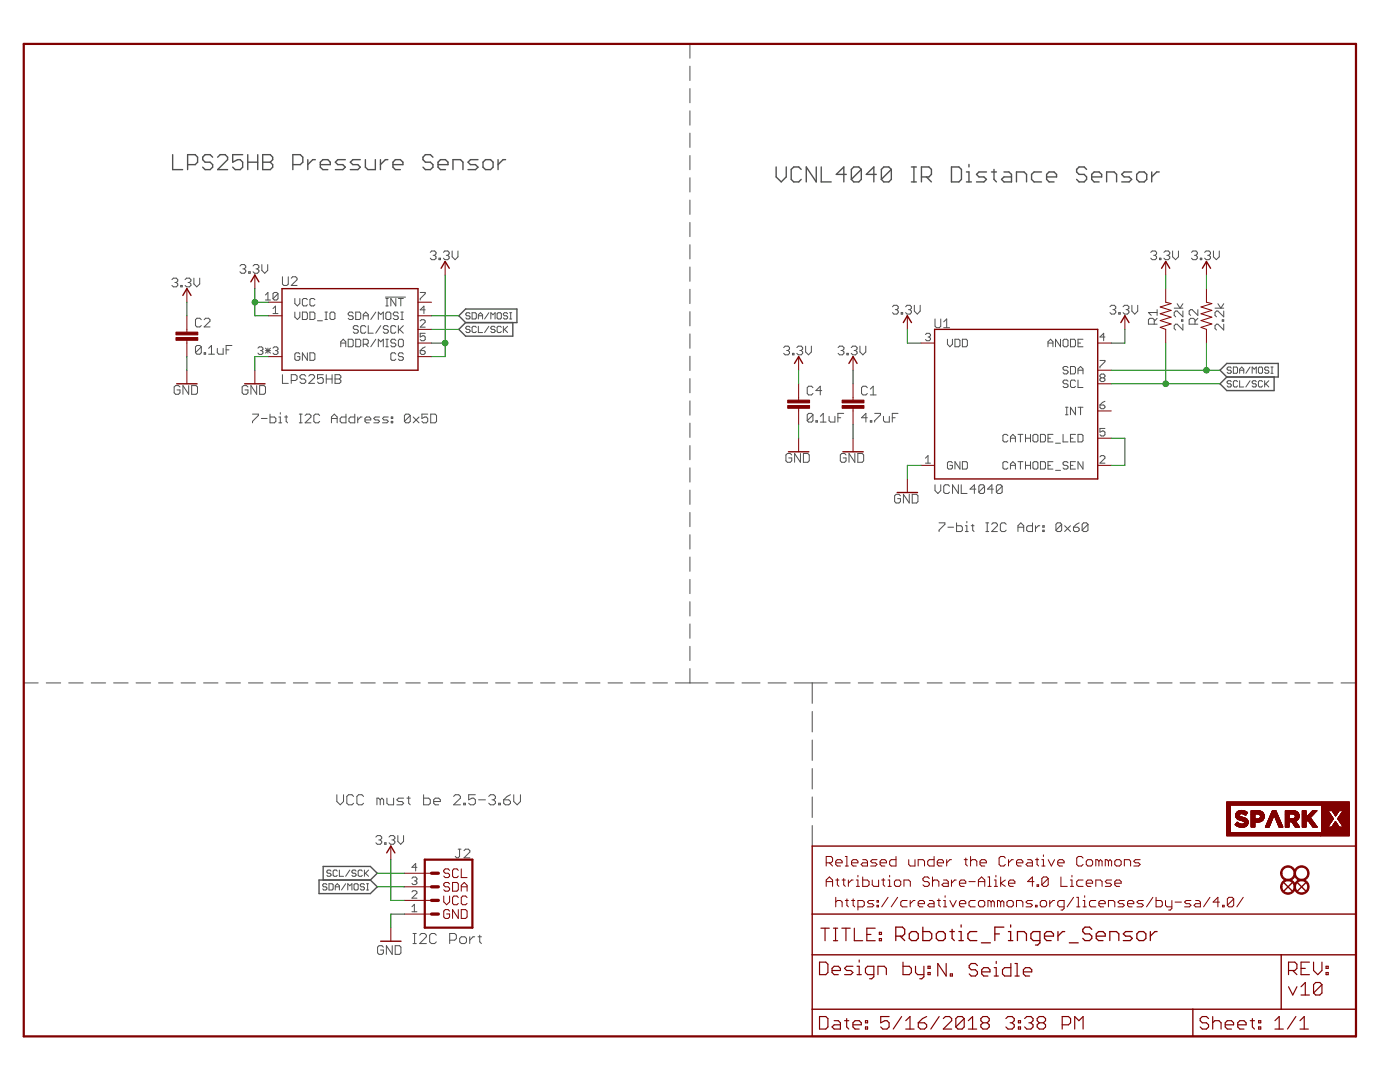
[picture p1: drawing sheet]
<?xml version="1.0" encoding="utf-8"?>
<!DOCTYPE eagle SYSTEM "eagle.dtd">
<!--
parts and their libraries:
SparkFun-Aesthetics: Licensing: Creative Commons ShareAlike 4.0 International - https://creativecommons.org/licenses/by-sa/4.0
-->
<eagle version="9.0.1">
<drawing>
<settings>
<setting alwaysvectorfont="yes"/>
<setting keepoldvectorfont="yes"/>
<setting verticaltext="up"/>
</settings>
<grid distance="0.1" unitdist="inch" unit="inch" style="lines" multiple="1" display="no" altdistance="0.01" altunitdist="inch" altunit="inch"/>
<schematic xreflabel="%F%N/%S" xrefpart="/%S.%C%R">
<libraries>
<library name="SparkFun-Aesthetics">
<symbols>
<symbol name="LETTER_L">
<wire x1="0" y1="185.42" x2="248.92" y2="185.42" width="0.4064" layer="94"/>
<wire x1="248.92" y1="185.42" x2="248.92" y2="0" width="0.4064" layer="94"/>
<wire x1="0" y1="185.42" x2="0" y2="0" width="0.4064" layer="94"/>
<wire x1="0" y1="0" x2="248.92" y2="0" width="0.4064" layer="94"/>
</symbol>
<symbol name="DOCFIELD">
<wire x1="0" y1="0" x2="71.12" y2="0" width="0.254" layer="94"/>
<wire x1="101.6" y1="15.24" x2="87.63" y2="15.24" width="0.254" layer="94"/>
<wire x1="0" y1="0" x2="0" y2="5.08" width="0.254" layer="94"/>
<wire x1="0" y1="5.08" x2="71.12" y2="5.08" width="0.254" layer="94"/>
<wire x1="0" y1="5.08" x2="0" y2="15.24" width="0.254" layer="94"/>
<wire x1="101.6" y1="15.24" x2="101.6" y2="5.08" width="0.254" layer="94"/>
<wire x1="71.12" y1="5.08" x2="71.12" y2="0" width="0.254" layer="94"/>
<wire x1="71.12" y1="5.08" x2="87.63" y2="5.08" width="0.254" layer="94"/>
<wire x1="71.12" y1="0" x2="101.6" y2="0" width="0.254" layer="94"/>
<wire x1="87.63" y1="15.24" x2="87.63" y2="5.08" width="0.254" layer="94"/>
<wire x1="87.63" y1="15.24" x2="0" y2="15.24" width="0.254" layer="94"/>
<wire x1="87.63" y1="5.08" x2="101.6" y2="5.08" width="0.254" layer="94"/>
<wire x1="101.6" y1="5.08" x2="101.6" y2="0" width="0.254" layer="94"/>
<wire x1="0" y1="15.24" x2="0" y2="22.86" width="0.254" layer="94"/>
<wire x1="101.6" y1="35.56" x2="0" y2="35.56" width="0.254" layer="94"/>
<wire x1="101.6" y1="35.56" x2="101.6" y2="22.86" width="0.254" layer="94"/>
<wire x1="0" y1="22.86" x2="101.6" y2="22.86" width="0.254" layer="94"/>
<wire x1="0" y1="22.86" x2="0" y2="35.56" width="0.254" layer="94"/>
<wire x1="101.6" y1="22.86" x2="101.6" y2="15.24" width="0.254" layer="94"/>
<text x="1.27" y="1.27" size="2.54" layer="94" font="vector">Date:</text>
<text x="12.7" y="1.27" size="2.54" layer="94" font="vector">&gt;LAST_DATE_TIME</text>
<text x="72.39" y="1.27" size="2.54" layer="94" font="vector">Sheet:</text>
<text x="86.36" y="1.27" size="2.54" layer="94" font="vector">&gt;SHEET</text>
<text x="88.9" y="11.43" size="2.54" layer="94" font="vector">REV:</text>
<text x="1.524" y="17.78" size="2.54" layer="94" font="vector">TITLE:</text>
<text x="15.494" y="17.78" size="2.7432" layer="94" font="vector">&gt;DRAWING_NAME</text>
<text x="2.54" y="31.75" size="1.9304" layer="94">Released under the Creative Commons</text>
<text x="2.54" y="27.94" size="1.9304" layer="94">Attribution Share-Alike 4.0 License</text>
<text x="2.54" y="24.13" size="1.9304" layer="94"> https://creativecommons.org/licenses/by-sa/4.0/</text>
<text x="1.27" y="11.43" size="2.54" layer="94">Design by:</text>
</symbol>
<symbol name="FIDUCIAL">
<wire x1="-0.762" y1="0.762" x2="0.762" y2="-0.762" width="0.254" layer="94"/>
<wire x1="0.762" y1="0.762" x2="-0.762" y2="-0.762" width="0.254" layer="94"/>
<circle x="0" y="0" radius="1.27" width="0.254" layer="94"/>
</symbol>
</symbols>
<devicesets>
<deviceset name="FRAME-LETTER" prefix="FRAME">
<gates>
<gate name="G$1" symbol="LETTER_L" x="0" y="0"/>
<gate name="V" symbol="DOCFIELD" x="147.32" y="0" addlevel="must"/>
</gates>
<devices>
<device name="" package="CREATIVE_COMMONS">
<technologies>
<technology name=""/>
</technologies>
</device>
<device name="NO_PACKAGE" package="DUMMY">
<technologies>
<technology name="">
<attribute name="DESIGNER" value="Nobody" constant="no"/>
<attribute name="VERSION" value="v01" constant="no"/>
</technology>
</technologies>
</device>
</devices>
</deviceset>
<deviceset name="FIDUCIAL" prefix="FD">
<gates>
<gate name="G$1" symbol="FIDUCIAL" x="0" y="0"/>
</gates>
<devices>
<device name="1X2" package="FIDUCIAL-1X2">
<technologies>
<technology name=""/>
</technologies>
</device>
<device name="UFIDUCIAL" package="FIDUCIAL-MICRO">
<technologies>
<technology name=""/>
</technologies>
</device>
</devices>
</deviceset>
</devicesets>
</library>
<library name="SparkX">
<symbols>
<symbol name="SPARKX">
<polygon width="0" layer="94">
<vertex x="-11.43" y="3.163825"/>
<vertex x="-11.43" y="-3.163825"/>
<vertex x="6.1173375" y="-3.163825"/>
<vertex x="6.1173375" y="-2.576321875"/>
<vertex x="-10.842496875" y="-2.576321875"/>
<vertex x="-10.842496875" y="2.576321875"/>
<vertex x="6.323075" y="2.576321875"/>
<vertex x="6.323075" y="-0.308103125"/>
<vertex x="8.250175" y="-0.308103125"/>
<vertex x="8.478775" y="0.025146875"/>
<vertex x="7.454646875" y="1.53161875"/>
<vertex x="8.243315625" y="1.53161875"/>
<vertex x="8.88796875" y="0.537209375"/>
<vertex x="9.537190625" y="1.53161875"/>
<vertex x="10.303003125" y="1.53161875"/>
<vertex x="9.278875" y="0.034290625"/>
<vertex x="9.512553125" y="-0.308103125"/>
<vertex x="11.43" y="-0.308103125"/>
<vertex x="11.43" y="3.163825"/>
<vertex x="6.323075" y="3.163825"/>
</polygon>
<polygon width="0" layer="94">
<vertex x="11.43" y="-0.308103125"/>
<vertex x="9.512553125" y="-0.308103125"/>
<vertex x="10.348721875" y="-1.53390625"/>
<vertex x="10.34415" y="-1.53390625"/>
<vertex x="9.55548125" y="-1.53390625"/>
<vertex x="8.86739375" y="-0.482346875"/>
<vertex x="8.1747375" y="-1.53390625"/>
<vertex x="7.408925" y="-1.53390625"/>
<vertex x="8.250175" y="-0.308103125"/>
<vertex x="6.323075" y="-0.308103125"/>
<vertex x="6.323075" y="-2.576321875"/>
<vertex x="6.1173375" y="-2.576321875"/>
<vertex x="6.1173375" y="-3.163825"/>
<vertex x="6.323075" y="-3.163825"/>
<vertex x="11.43" y="-3.163825"/>
</polygon>
<polygon width="0" layer="94">
<vertex x="-8.702803125" y="1.57276875"/>
<vertex x="-8.929115625" y="1.556003125"/>
<vertex x="-9.13485625" y="1.506475"/>
<vertex x="-9.3177375" y="1.4264625"/>
<vertex x="-9.473184375" y="1.319021875"/>
<vertex x="-9.59840625" y="1.184909375"/>
<vertex x="-9.692640625" y="1.0287"/>
<vertex x="-9.7513125" y="0.8501375"/>
<vertex x="-9.7607125" y="0.7515875"/>
<vertex x="-9.093453125" y="0.7515875"/>
<vertex x="-9.07846875" y="0.815340625"/>
<vertex x="-9.004553125" y="0.900684375"/>
<vertex x="-8.881109375" y="0.958340625"/>
<vertex x="-8.709659375" y="0.978409375"/>
<vertex x="-8.5130625" y="0.9580875"/>
<vertex x="-8.31646875" y="0.898396875"/>
<vertex x="-8.050021875" y="0.7515875"/>
<vertex x="-7.86256875" y="0.7515875"/>
<vertex x="-7.564375" y="1.184146875"/>
<vertex x="-7.8127875" y="1.35051875"/>
<vertex x="-8.083296875" y="1.472184375"/>
<vertex x="-8.37920625" y="1.54736875"/>
</polygon>
<polygon width="0" layer="94">
<vertex x="-7.86256875" y="0.7515875"/>
<vertex x="-8.050021875" y="0.7515875"/>
<vertex x="-7.91413125" y="0.67665625"/>
</polygon>
<polygon width="0" layer="94">
<vertex x="-9.093453125" y="0.7515875"/>
<vertex x="-9.7607125" y="0.7515875"/>
<vertex x="-9.7703625" y="0.649225"/>
<vertex x="-9.7703625" y="0.64008125"/>
<vertex x="-9.751821875" y="0.431290625"/>
<vertex x="-9.6972125" y="0.25831875"/>
<vertex x="-9.610090625" y="0.117346875"/>
<vertex x="-9.493759375" y="0.0022875"/>
<vertex x="-9.17371875" y="-0.17145"/>
<vertex x="-8.750809375" y="-0.299465625"/>
<vertex x="-8.437625" y="-0.39090625"/>
<vertex x="-8.2478875" y="-0.477775"/>
<vertex x="-8.156446875" y="-0.5715"/>
<vertex x="-8.131303125" y="-0.6880875"/>
<vertex x="-8.131303125" y="-0.69723125"/>
<vertex x="-8.1605125" y="-0.818896875"/>
<vertex x="-8.2478875" y="-0.909828125"/>
<vertex x="-8.387334375" y="-0.9674875"/>
<vertex x="-8.5747875" y="-0.987553125"/>
<vertex x="-8.827515625" y="-0.962153125"/>
<vertex x="-9.05941875" y="-0.88696875"/>
<vertex x="-9.2781125" y="-0.768859375"/>
<vertex x="-9.491471875" y="-0.614934375"/>
<vertex x="-9.8892375" y="-1.092709375"/>
<vertex x="-9.59840625" y="-1.3103875"/>
<vertex x="-9.2765875" y="-1.463040625"/>
<vertex x="-8.935975" y="-1.55371875"/>
<vertex x="-8.588503125" y="-1.584196875"/>
<vertex x="-8.349996875" y="-1.56845"/>
<vertex x="-8.1335875" y="-1.520190625"/>
<vertex x="-7.942834375" y="-1.442465625"/>
<vertex x="-7.779259375" y="-1.337309375"/>
<vertex x="-7.64743125" y="-1.2024375"/>
<vertex x="-7.548371875" y="-1.04013125"/>
<vertex x="-7.48665" y="-0.849884375"/>
<vertex x="-7.466075" y="-0.635509375"/>
<vertex x="-7.466075" y="-0.6263625"/>
<vertex x="-7.466075" y="-0.61721875"/>
<vertex x="-7.481825" y="-0.430021875"/>
<vertex x="-7.530084375" y="-0.272034375"/>
<vertex x="-7.6095875" y="-0.13690625"/>
<vertex x="-7.719821875" y="-0.020575"/>
<vertex x="-8.026146875" y="0.16230625"/>
<vertex x="-8.442196875" y="0.299465625"/>
<vertex x="-8.769096875" y="0.39090625"/>
<vertex x="-8.97255" y="0.473203125"/>
<vertex x="-9.07541875" y="0.5715"/>
<vertex x="-9.102853125" y="0.701803125"/>
<vertex x="-9.102853125" y="0.710946875"/>
</polygon>
<polygon width="0" layer="94">
<vertex x="4.657853125" y="0.7515875"/>
<vertex x="3.86841875" y="0.7515875"/>
<vertex x="3.348990625" y="0.192025"/>
<vertex x="3.348990625" y="0.7515875"/>
<vertex x="2.67461875" y="0.7515875"/>
<vertex x="2.67461875" y="-1.53390625"/>
<vertex x="3.348990625" y="-1.53390625"/>
<vertex x="3.348990625" y="-0.596646875"/>
<vertex x="3.70331875" y="-0.2286"/>
<vertex x="4.654296875" y="-1.53390625"/>
<vertex x="5.463540625" y="-1.53390625"/>
<vertex x="4.158234375" y="0.2308875"/>
</polygon>
<polygon width="0" layer="94">
<vertex x="4.657853125" y="0.7515875"/>
<vertex x="5.406390625" y="1.53161875"/>
<vertex x="4.592575" y="1.53161875"/>
<vertex x="3.86841875" y="0.7515875"/>
</polygon>
<polygon width="0" layer="94">
<vertex x="3.348990625" y="0.7515875"/>
<vertex x="3.348990625" y="1.53161875"/>
<vertex x="2.67461875" y="1.53161875"/>
<vertex x="2.67461875" y="0.7515875"/>
</polygon>
<polygon width="0" layer="94">
<vertex x="2.043175" y="0.7515875"/>
<vertex x="1.288796875" y="0.7515875"/>
<vertex x="1.3462" y="0.67665625"/>
<vertex x="1.38074375" y="0.48463125"/>
<vertex x="1.38074375" y="0.477775"/>
<vertex x="1.347978125" y="0.30124375"/>
<vertex x="1.24815625" y="0.16230625"/>
<vertex x="1.085340625" y="0.073659375"/>
<vertex x="0.864109375" y="0.043434375"/>
<vertex x="0.18059375" y="0.043434375"/>
<vertex x="0.18059375" y="0.7515875"/>
<vertex x="-0.493775" y="0.7515875"/>
<vertex x="-0.493775" y="-1.53390625"/>
<vertex x="0.18059375" y="-1.53390625"/>
<vertex x="0.18059375" y="-0.5532125"/>
<vertex x="0.710946875" y="-0.5532125"/>
<vertex x="1.367028125" y="-1.53390625"/>
<vertex x="2.155696875" y="-1.53390625"/>
<vertex x="1.405890625" y="-0.4389125"/>
<vertex x="1.671828125" y="-0.298196875"/>
<vertex x="1.881378125" y="-0.0960125"/>
<vertex x="2.018284375" y="0.172465625"/>
<vertex x="2.064259375" y="0.509778125"/>
<vertex x="2.064259375" y="0.518921875"/>
<vertex x="2.0454625" y="0.74421875"/>
</polygon>
<polygon width="0" layer="94">
<vertex x="2.043175" y="0.7515875"/>
<vertex x="1.988565625" y="0.9438625"/>
<vertex x="1.89356875" y="1.117090625"/>
<vertex x="1.76021875" y="1.264159375"/>
<vertex x="1.59258125" y="1.381253125"/>
<vertex x="1.3947125" y="1.46481875"/>
<vertex x="1.16636875" y="1.51485625"/>
<vertex x="0.907540625" y="1.53161875"/>
<vertex x="-0.493775" y="1.53161875"/>
<vertex x="-0.493775" y="0.7515875"/>
<vertex x="0.18059375" y="0.7515875"/>
<vertex x="0.18059375" y="0.92354375"/>
<vertex x="0.850390625" y="0.92354375"/>
<vertex x="1.073403125" y="0.8961125"/>
<vertex x="1.241296875" y="0.813815625"/>
<vertex x="1.288796875" y="0.7515875"/>
</polygon>
<polygon width="0" layer="94">
<vertex x="-1.939796875" y="0.7515875"/>
<vertex x="-3.245103125" y="0.7515875"/>
<vertex x="-4.21766875" y="-1.53390625"/>
<vertex x="-3.529584375" y="-1.53390625"/>
<vertex x="-2.60146875" y="0.74295"/>
<vertex x="-1.673353125" y="-1.53390625"/>
<vertex x="-0.966978125" y="-1.53390625"/>
</polygon>
<polygon width="0" layer="94">
<vertex x="-1.939796875" y="0.7515875"/>
<vertex x="-2.281428125" y="1.55448125"/>
<vertex x="-2.90321875" y="1.55448125"/>
<vertex x="-3.245103125" y="0.7515875"/>
</polygon>
<polygon width="0" layer="94">
<vertex x="-4.488434375" y="0.7515875"/>
<vertex x="-5.2428125" y="0.7515875"/>
<vertex x="-5.1729625" y="0.659384375"/>
<vertex x="-5.136640625" y="0.4594875"/>
<vertex x="-5.136640625" y="0.450340625"/>
<vertex x="-5.1711875" y="0.269240625"/>
<vertex x="-5.2760875" y="0.118871875"/>
<vertex x="-5.444490625" y="0.01905"/>
<vertex x="-5.66928125" y="-0.013715625"/>
<vertex x="-6.204203125" y="-0.013715625"/>
<vertex x="-6.204203125" y="0.7515875"/>
<vertex x="-6.880859375" y="0.7515875"/>
<vertex x="-6.880859375" y="-1.529334375"/>
<vertex x="-6.206490625" y="-1.529334375"/>
<vertex x="-6.206490625" y="-0.6103625"/>
<vertex x="-5.694425" y="-0.6103625"/>
<vertex x="-5.444490625" y="-0.593090625"/>
<vertex x="-5.20979375" y="-0.54178125"/>
<vertex x="-4.99871875" y="-0.4564375"/>
<vertex x="-4.816603125" y="-0.338328125"/>
<vertex x="-4.66598125" y="-0.18541875"/>
<vertex x="-4.551425" y="0"/>
<vertex x="-4.47954375" y="0.21793125"/>
<vertex x="-4.4554125" y="0.46863125"/>
<vertex x="-4.453128125" y="0.464059375"/>
<vertex x="-4.453128125" y="0.473203125"/>
<vertex x="-4.473446875" y="0.699515625"/>
</polygon>
<polygon width="0" layer="94">
<vertex x="-4.488434375" y="0.7515875"/>
<vertex x="-4.5331375" y="0.90525625"/>
<vertex x="-4.631690625" y="1.086865625"/>
<vertex x="-4.766309375" y="1.241296875"/>
<vertex x="-4.93395" y="1.36525"/>
<vertex x="-5.13435625" y="1.45846875"/>
<vertex x="-5.36575" y="1.516125"/>
<vertex x="-5.62813125" y="1.536190625"/>
<vertex x="-6.880859375" y="1.536190625"/>
<vertex x="-6.880859375" y="0.7515875"/>
<vertex x="-6.204203125" y="0.7515875"/>
<vertex x="-6.204203125" y="0.92354375"/>
<vertex x="-5.682996875" y="0.92354375"/>
<vertex x="-5.455665625" y="0.89408125"/>
<vertex x="-5.282946875" y="0.804671875"/>
<vertex x="-5.2428125" y="0.7515875"/>
</polygon>
</symbol>
<symbol name="VCNL4040">
<wire x1="-15.24" y1="-15.24" x2="-15.24" y2="12.7" width="0.254" layer="94"/>
<wire x1="-15.24" y1="12.7" x2="15.24" y2="12.7" width="0.254" layer="94"/>
<wire x1="15.24" y1="12.7" x2="15.24" y2="-15.24" width="0.254" layer="94"/>
<wire x1="15.24" y1="-15.24" x2="-15.24" y2="-15.24" width="0.254" layer="94"/>
<pin name="CATHODE_LED" x="17.78" y="-7.62" length="short" rot="R180"/>
<pin name="CATHODE_SEN" x="17.78" y="-12.7" length="short" rot="R180"/>
<pin name="GND" x="-17.78" y="-12.7" length="short"/>
<pin name="INT" x="17.78" y="-2.54" length="short" rot="R180"/>
<pin name="SCL" x="17.78" y="2.54" length="short" rot="R180"/>
<pin name="SDA" x="17.78" y="5.08" length="short" rot="R180"/>
<pin name="ANODE" x="17.78" y="10.16" length="short" rot="R180"/>
<pin name="VDD" x="-17.78" y="10.16" length="short"/>
<text x="-15.24" y="12.954" size="1.778" layer="95" font="vector">&gt;Name</text>
<text x="-15.24" y="-18.034" size="1.778" layer="96" font="vector">&gt;Value</text>
</symbol>
<symbol name="STAND-OFF">
<circle x="0" y="0" radius="1.27" width="0.254" layer="94"/>
</symbol>
<symbol name="I2C_STANDARD">
<wire x1="3.81" y1="-5.08" x2="-5.08" y2="-5.08" width="0.4064" layer="94"/>
<wire x1="1.27" y1="2.54" x2="2.54" y2="2.54" width="0.6096" layer="94"/>
<wire x1="1.27" y1="0" x2="2.54" y2="0" width="0.6096" layer="94"/>
<wire x1="1.27" y1="-2.54" x2="2.54" y2="-2.54" width="0.6096" layer="94"/>
<wire x1="-5.08" y1="7.62" x2="-5.08" y2="-5.08" width="0.4064" layer="94"/>
<wire x1="3.81" y1="-5.08" x2="3.81" y2="7.62" width="0.4064" layer="94"/>
<wire x1="-5.08" y1="7.62" x2="3.81" y2="7.62" width="0.4064" layer="94"/>
<wire x1="1.27" y1="5.08" x2="2.54" y2="5.08" width="0.6096" layer="94"/>
<text x="-5.08" y="-5.334" size="1.778" layer="96" font="vector" align="top-left">&gt;VALUE</text>
<text x="-5.08" y="7.874" size="1.778" layer="95" font="vector">&gt;NAME</text>
<pin name="GND" x="7.62" y="-2.54" visible="pad" length="middle" direction="pwr" swaplevel="1" rot="R180"/>
<pin name="VCC" x="7.62" y="0" visible="pad" length="middle" direction="pwr" swaplevel="1" rot="R180"/>
<pin name="SDA" x="7.62" y="2.54" visible="pad" length="middle" direction="pas" swaplevel="1" rot="R180"/>
<pin name="SCL" x="7.62" y="5.08" visible="pad" length="middle" direction="pas" swaplevel="1" rot="R180"/>
<text x="-4.572" y="2.54" size="1.778" layer="94" font="vector" align="center-left">SDA</text>
<text x="-4.572" y="0" size="1.778" layer="94" font="vector" align="center-left">VCC</text>
<text x="-4.572" y="-2.54" size="1.778" layer="94" font="vector" align="center-left">GND</text>
<text x="-4.572" y="5.08" size="1.778" layer="94" font="vector" align="center-left">SCL</text>
</symbol>
</symbols>
<devicesets>
<deviceset name="SPARKX-LOGO">
<gates>
<gate name="G$1" symbol="SPARKX" x="-22.86" y="-7.62"/>
</gates>
<devices>
<device name="5" package="SPARKX-LARGE">
<technologies>
<technology name=""/>
</technologies>
</device>
<device name="6" package="SPARKX-XLARGE">
<technologies>
<technology name=""/>
</technologies>
</device>
<device name="4" package="SPARKX-MEDIUM">
<technologies>
<technology name=""/>
</technologies>
</device>
<device name="3" package="SPARKX-SMALL">
<technologies>
<technology name=""/>
</technologies>
</device>
<device name="2" package="SPARKX-TINY">
<technologies>
<technology name=""/>
</technologies>
</device>
</devices>
</deviceset>
<deviceset name="VCNL4040" prefix="U">
<gates>
<gate name="U1" symbol="VCNL4040" x="0" y="0"/>
</gates>
<devices>
<device name="" package="VCNL4040">
<connects>
<connect gate="U1" pin="ANODE" pad="4"/>
<connect gate="U1" pin="CATHODE_LED" pad="5"/>
<connect gate="U1" pin="CATHODE_SEN" pad="2"/>
<connect gate="U1" pin="GND" pad="1"/>
<connect gate="U1" pin="INT" pad="6"/>
<connect gate="U1" pin="SCL" pad="8"/>
<connect gate="U1" pin="SDA" pad="7"/>
<connect gate="U1" pin="VDD" pad="3"/>
</connects>
<technologies>
<technology name=""/>
</technologies>
</device>
</devices>
</deviceset>
<deviceset name="STAND-OFF">
<gates>
<gate name="G$1" symbol="STAND-OFF" x="0" y="0"/>
</gates>
<devices>
<device name="" package="STAND-OFF-#2">
<technologies>
<technology name=""/>
</technologies>
</device>
</devices>
</deviceset>
<deviceset name="I2C_STANDARD" prefix="J" uservalue="yes">
<gates>
<gate name="G$1" symbol="I2C_STANDARD" x="2.54" y="0"/>
</gates>
<devices>
<device name="SILK" package="1X04">
<connects>
<connect gate="G$1" pin="GND" pad="1"/>
<connect gate="G$1" pin="SCL" pad="4"/>
<connect gate="G$1" pin="SDA" pad="3"/>
<connect gate="G$1" pin="VCC" pad="2"/>
</connects>
<technologies>
<technology name=""/>
</technologies>
</device>
<device name="_NO_SILK" package="1X04_NO_SILK">
<connects>
<connect gate="G$1" pin="GND" pad="1"/>
<connect gate="G$1" pin="SCL" pad="4"/>
<connect gate="G$1" pin="SDA" pad="3"/>
<connect gate="G$1" pin="VCC" pad="2"/>
</connects>
<technologies>
<technology name=""/>
</technologies>
</device>
<device name="JS-1MM" package="1X04_1MM_RA">
<connects>
<connect gate="G$1" pin="GND" pad="1"/>
<connect gate="G$1" pin="SCL" pad="4"/>
<connect gate="G$1" pin="SDA" pad="3"/>
<connect gate="G$1" pin="VCC" pad="2"/>
</connects>
<technologies>
<technology name=""/>
</technologies>
</device>
<device name="SR" package="1X04_1MM_RA_STRESSRELIEF">
<connects>
<connect gate="G$1" pin="GND" pad="1"/>
<connect gate="G$1" pin="SCL" pad="2"/>
<connect gate="G$1" pin="SDA" pad="3"/>
<connect gate="G$1" pin="VCC" pad="4"/>
</connects>
<technologies>
<technology name=""/>
</technologies>
</device>
</devices>
</deviceset>
</devicesets>
</library>
<library name="SparkFun-PowerSymbols">
<symbols>
<symbol name="DGND">
<wire x1="-1.905" y1="0" x2="1.905" y2="0" width="0.254" layer="94"/>
<pin name="GND" x="0" y="2.54" visible="off" length="short" direction="sup" rot="R270"/>
<text x="0" y="-0.254" size="1.778" layer="96" align="top-center">&gt;VALUE</text>
</symbol>
<symbol name="3.3V">
<wire x1="0.762" y1="1.27" x2="0" y2="2.54" width="0.254" layer="94"/>
<wire x1="0" y1="2.54" x2="-0.762" y2="1.27" width="0.254" layer="94"/>
<pin name="3.3V" x="0" y="0" visible="off" length="short" direction="sup" rot="R90"/>
<text x="0" y="2.794" size="1.778" layer="96" align="bottom-center">&gt;VALUE</text>
</symbol>
</symbols>
<devicesets>
<deviceset name="GND" prefix="GND">
<gates>
<gate name="1" symbol="DGND" x="0" y="0"/>
</gates>
<devices>
<device name="">
<technologies>
<technology name=""/>
</technologies>
</device>
</devices>
</deviceset>
<deviceset name="3.3V" prefix="SUPPLY">
<gates>
<gate name="G$1" symbol="3.3V" x="0" y="0"/>
</gates>
<devices>
<device name="">
<technologies>
<technology name=""/>
</technologies>
</device>
</devices>
</deviceset>
</devicesets>
</library>
<library name="SparkFun-Resistors">
<symbols>
<symbol name="RESISTOR">
<wire x1="-2.54" y1="0" x2="-2.159" y2="1.016" width="0.1524" layer="94"/>
<wire x1="-2.159" y1="1.016" x2="-1.524" y2="-1.016" width="0.1524" layer="94"/>
<wire x1="-1.524" y1="-1.016" x2="-0.889" y2="1.016" width="0.1524" layer="94"/>
<wire x1="-0.889" y1="1.016" x2="-0.254" y2="-1.016" width="0.1524" layer="94"/>
<wire x1="-0.254" y1="-1.016" x2="0.381" y2="1.016" width="0.1524" layer="94"/>
<wire x1="0.381" y1="1.016" x2="1.016" y2="-1.016" width="0.1524" layer="94"/>
<wire x1="1.016" y1="-1.016" x2="1.651" y2="1.016" width="0.1524" layer="94"/>
<wire x1="1.651" y1="1.016" x2="2.286" y2="-1.016" width="0.1524" layer="94"/>
<wire x1="2.286" y1="-1.016" x2="2.54" y2="0" width="0.1524" layer="94"/>
<text x="0" y="1.524" size="1.778" layer="95" font="vector" align="bottom-center">&gt;NAME</text>
<text x="0" y="-1.524" size="1.778" layer="96" font="vector" align="top-center">&gt;VALUE</text>
<pin name="2" x="5.08" y="0" visible="off" length="short" direction="pas" swaplevel="1" rot="R180"/>
<pin name="1" x="-5.08" y="0" visible="off" length="short" direction="pas" swaplevel="1"/>
</symbol>
</symbols>
<devicesets>
<deviceset name="2.2KOHM" prefix="R">
<gates>
<gate name="G$1" symbol="RESISTOR" x="0" y="0"/>
</gates>
<devices>
<device name="-0603-1/10W-1%" package="0603">
<connects>
<connect gate="G$1" pin="1" pad="1"/>
<connect gate="G$1" pin="2" pad="2"/>
</connects>
<technologies>
<technology name="">
<attribute name="PROD_ID" value="RES-08272"/>
<attribute name="VALUE" value="2.2k"/>
</technology>
</technologies>
</device>
</devices>
</deviceset>
</devicesets>
</library>
<library name="SparkFun-Capacitors">
<symbols>
<symbol name="CAP">
<wire x1="0" y1="2.54" x2="0" y2="2.032" width="0.1524" layer="94"/>
<wire x1="0" y1="0" x2="0" y2="0.508" width="0.1524" layer="94"/>
<text x="1.524" y="2.921" size="1.778" layer="95" font="vector">&gt;NAME</text>
<text x="1.524" y="-2.159" size="1.778" layer="96" font="vector">&gt;VALUE</text>
<rectangle x1="-2.032" y1="0.508" x2="2.032" y2="1.016" layer="94"/>
<rectangle x1="-2.032" y1="1.524" x2="2.032" y2="2.032" layer="94"/>
<pin name="1" x="0" y="5.08" visible="off" length="short" direction="pas" swaplevel="1" rot="R270"/>
<pin name="2" x="0" y="-2.54" visible="off" length="short" direction="pas" swaplevel="1" rot="R90"/>
</symbol>
</symbols>
<devicesets>
<deviceset name="4.7UF" prefix="C">
<gates>
<gate name="G$1" symbol="CAP" x="0" y="-2.54"/>
</gates>
<devices>
<device name="0603" package="0603">
<connects>
<connect gate="G$1" pin="1" pad="1"/>
<connect gate="G$1" pin="2" pad="2"/>
</connects>
<technologies>
<technology name="">
<attribute name="PROD_ID" value="CAP-08280"/>
<attribute name="VALUE" value="4.7uF"/>
</technology>
</technologies>
</device>
<device name="-1206-16V-(+80/-20%)" package="1206">
<connects>
<connect gate="G$1" pin="1" pad="1"/>
<connect gate="G$1" pin="2" pad="2"/>
</connects>
<technologies>
<technology name="">
<attribute name="PROD_ID" value="CAP-10300" constant="no"/>
<attribute name="VALUE" value="4.7uF" constant="no"/>
</technology>
</technologies>
</device>
</devices>
</deviceset>
<deviceset name="0.1UF" prefix="C">
<gates>
<gate name="G$1" symbol="CAP" x="0" y="0"/>
</gates>
<devices>
<device name="-0402-16V-10%" package="0402">
<connects>
<connect gate="G$1" pin="1" pad="1"/>
<connect gate="G$1" pin="2" pad="2"/>
</connects>
<technologies>
<technology name="">
<attribute name="PROD_ID" value="CAP-12416"/>
<attribute name="VALUE" value="0.1uF"/>
</technology>
</technologies>
</device>
<device name="-0603-25V-(+80/-20%)" package="0603">
<connects>
<connect gate="G$1" pin="1" pad="1"/>
<connect gate="G$1" pin="2" pad="2"/>
</connects>
<technologies>
<technology name="">
<attribute name="PROD_ID" value="CAP-00810"/>
<attribute name="VALUE" value="0.1uF"/>
</technology>
</technologies>
</device>
<device name="-0603-25V-5%" package="0603">
<connects>
<connect gate="G$1" pin="1" pad="1"/>
<connect gate="G$1" pin="2" pad="2"/>
</connects>
<technologies>
<technology name="">
<attribute name="PROD_ID" value="CAP-08604"/>
<attribute name="VALUE" value="0.1uF"/>
</technology>
</technologies>
</device>
<device name="-KIT-EZ-50V-20%" package="CAP-PTH-SMALL-KIT">
<connects>
<connect gate="G$1" pin="1" pad="1"/>
<connect gate="G$1" pin="2" pad="2"/>
</connects>
<technologies>
<technology name="">
<attribute name="PROD_ID" value="CAP-08370"/>
<attribute name="VALUE" value="0.1uF"/>
</technology>
</technologies>
</device>
<device name="-0603-100V-10%" package="0603">
<connects>
<connect gate="G$1" pin="1" pad="1"/>
<connect gate="G$1" pin="2" pad="2"/>
</connects>
<technologies>
<technology name="">
<attribute name="PROD_ID" value="CAP-08390"/>
<attribute name="VALUE" value="0.1uF"/>
</technology>
</technologies>
</device>
</devices>
</deviceset>
</devicesets>
</library>
<library name="SparkFun">
<symbols>
<symbol name="GND">
<wire x1="-1.905" y1="0" x2="1.905" y2="0" width="0.254" layer="94"/>
<text x="-2.54" y="-2.54" size="1.778" layer="96">&gt;VALUE</text>
<pin name="GND" x="0" y="2.54" visible="off" length="short" direction="sup" rot="R270"/>
</symbol>
</symbols>
<devicesets>
<deviceset name="GND" prefix="GND">
<gates>
<gate name="1" symbol="GND" x="0" y="0"/>
</gates>
<devices>
<device name="">
<technologies>
<technology name=""/>
</technologies>
</device>
</devices>
</deviceset>
</devicesets>
</library>
<library name="LPS25HB">
<symbols>
<symbol name="LPS25HB">
<wire x1="12.7" y1="7.62" x2="12.7" y2="-7.62" width="0.254" layer="94"/>
<wire x1="12.7" y1="-7.62" x2="-12.7" y2="-7.62" width="0.254" layer="94"/>
<wire x1="-12.7" y1="-7.62" x2="-12.7" y2="7.62" width="0.254" layer="94"/>
<wire x1="-12.7" y1="7.62" x2="12.7" y2="7.62" width="0.254" layer="94"/>
<pin name="GND" x="-15.24" y="-5.08" length="short"/>
<pin name="VCC" x="-15.24" y="5.08" length="short"/>
<pin name="VDD_IO" x="-15.24" y="2.54" length="short"/>
<pin name="!INT" x="15.24" y="5.08" length="short" rot="R180"/>
<pin name="SDA/MOSI" x="15.24" y="2.54" length="short" rot="R180"/>
<pin name="SCL/SCK" x="15.24" y="0" length="short" rot="R180"/>
<pin name="ADDR/MISO" x="15.24" y="-2.54" length="short" rot="R180"/>
<pin name="CS" x="15.24" y="-5.08" length="short" rot="R180"/>
<text x="-12.7" y="8.128" size="1.778" layer="95">&gt;Name</text>
<text x="-12.7" y="-10.16" size="1.778" layer="96">&gt;Value</text>
</symbol>
</symbols>
<devicesets>
<deviceset name="LPS25HB" prefix="U">
<gates>
<gate name="U1" symbol="LPS25HB" x="0" y="0"/>
</gates>
<devices>
<device name="" package="LPS25HB">
<connects>
<connect gate="U1" pin="!INT" pad="7"/>
<connect gate="U1" pin="ADDR/MISO" pad="5"/>
<connect gate="U1" pin="CS" pad="6"/>
<connect gate="U1" pin="GND" pad="3 8 9"/>
<connect gate="U1" pin="SCL/SCK" pad="2"/>
<connect gate="U1" pin="SDA/MOSI" pad="4"/>
<connect gate="U1" pin="VCC" pad="10"/>
<connect gate="U1" pin="VDD_IO" pad="1"/>
</connects>
<technologies>
<technology name=""/>
</technologies>
</device>
</devices>
</deviceset>
</devicesets>
</library>
</libraries>
<attributes>
</attributes>
<variantdefs>
</variantdefs>
<classes>
<class number="0" name="default" width="0" drill="0">
</class>
</classes>
<parts>
<part name="R1" library="SparkFun-Resistors" deviceset="2.2KOHM" device="-0603-1/10W-1%" value="2.2k"/>
<part name="R2" library="SparkFun-Resistors" deviceset="2.2KOHM" device="-0603-1/10W-1%" value="2.2k"/>
<part name="C1" library="SparkFun-Capacitors" deviceset="4.7UF" device="0603" value="4.7uF"/>
<part name="FRAME2" library="SparkFun-Aesthetics" deviceset="FRAME-LETTER" device=""/>
<part name="GND4" library="SparkFun" deviceset="GND" device=""/>
<part name="C4" library="SparkFun-Capacitors" deviceset="0.1UF" device="-0603-25V-(+80/-20%)" value="0.1uF"/>
<part name="SUPPLY8" library="SparkFun-PowerSymbols" deviceset="3.3V" device=""/>
<part name="SUPPLY11" library="SparkFun-PowerSymbols" deviceset="3.3V" device=""/>
<part name="SUPPLY1" library="SparkFun-PowerSymbols" deviceset="3.3V" device=""/>
<part name="SUPPLY2" library="SparkFun-PowerSymbols" deviceset="3.3V" device=""/>
<part name="SUPPLY3" library="SparkFun-PowerSymbols" deviceset="3.3V" device=""/>
<part name="GND2" library="SparkFun-PowerSymbols" deviceset="GND" device=""/>
<part name="GND3" library="SparkFun-PowerSymbols" deviceset="GND" device=""/>
<part name="GND8" library="SparkFun-PowerSymbols" deviceset="GND" device=""/>
<part name="U$2" library="SparkX" deviceset="SPARKX-LOGO" device="3" value="SPARKX-LOGO3"/>
<part name="U1" library="SparkX" deviceset="VCNL4040" device=""/>
<part name="U$3" library="SparkX" deviceset="STAND-OFF" device=""/>
<part name="U$4" library="SparkX" deviceset="STAND-OFF" device=""/>
<part name="SUPPLY5" library="SparkFun-PowerSymbols" deviceset="3.3V" device=""/>
<part name="SUPPLY6" library="SparkFun-PowerSymbols" deviceset="3.3V" device=""/>
<part name="J2" library="SparkX" deviceset="I2C_STANDARD" device="JS-1MM"/>
<part name="C2" library="SparkFun-Capacitors" deviceset="0.1UF" device="-0603-25V-(+80/-20%)" value="0.1uF"/>
<part name="SUPPLY4" library="SparkFun-PowerSymbols" deviceset="3.3V" device=""/>
<part name="GND1" library="SparkFun-PowerSymbols" deviceset="GND" device=""/>
<part name="SUPPLY7" library="SparkFun-PowerSymbols" deviceset="3.3V" device=""/>
<part name="GND5" library="SparkFun-PowerSymbols" deviceset="GND" device=""/>
<part name="FD1" library="SparkFun-Aesthetics" deviceset="FIDUCIAL" device="UFIDUCIAL"/>
<part name="FD2" library="SparkFun-Aesthetics" deviceset="FIDUCIAL" device="UFIDUCIAL"/>
<part name="U2" library="LPS25HB" deviceset="LPS25HB" device=""/>
<part name="SUPPLY10" library="SparkFun-PowerSymbols" deviceset="3.3V" device=""/>
</parts>
<sheets>
<sheet>
<plain>
<text x="236.22" y="7.62" size="2.54" layer="94">v10</text>
<text x="170.688" y="11.176" size="2.54" layer="94">N. Seidle</text>
<text x="140.462" y="159.512" size="3.048" layer="97">VCNL4040 IR Distance Sensor</text>
<wire x1="0" y1="66.04" x2="124.46" y2="66.04" width="0.1524" layer="97" style="longdash"/>
<wire x1="124.46" y1="66.04" x2="147.32" y2="66.04" width="0.1524" layer="97" style="longdash"/>
<wire x1="147.32" y1="66.04" x2="147.32" y2="35.56" width="0.1524" layer="97" style="longdash"/>
<text x="58.42" y="43.18" size="2.032" layer="97" rot="MR180" align="top-left">VCC must be 2.5-3.6V </text>
<wire x1="147.32" y1="66.04" x2="248.92" y2="66.04" width="0.1524" layer="97" style="longdash"/>
<text x="72.644" y="17.272" size="2.032" layer="97" rot="MR180" align="top-left">I2C Port</text>
<text x="170.942" y="94.234" size="1.778" layer="97">7-bit I2C Adr: 0x60</text>
<text x="27.686" y="161.798" size="3.048" layer="97">LPS25HB Pressure Sensor</text>
<text x="42.672" y="114.554" size="1.778" layer="97">7-bit I2C Address: 0x5D</text>
<wire x1="124.46" y1="185.42" x2="124.46" y2="66.04" width="0.1524" layer="97" style="longdash"/>
</plain>
<instances>
<instance part="R1" gate="G$1" x="213.36" y="134.62" rot="R90"/>
<instance part="R2" gate="G$1" x="220.98" y="134.62" rot="R90"/>
<instance part="C1" gate="G$1" x="154.94" y="116.84"/>
<instance part="FRAME2" gate="G$1" x="0" y="0"/>
<instance part="FRAME2" gate="V" x="147.32" y="0"/>
<instance part="GND4" gate="1" x="68.58" y="17.78"/>
<instance part="C4" gate="G$1" x="144.78" y="116.84"/>
<instance part="SUPPLY8" gate="G$1" x="68.58" y="33.02"/>
<instance part="SUPPLY11" gate="G$1" x="205.74" y="132.08"/>
<instance part="SUPPLY1" gate="G$1" x="165.1" y="132.08"/>
<instance part="SUPPLY2" gate="G$1" x="154.94" y="124.46"/>
<instance part="SUPPLY3" gate="G$1" x="144.78" y="124.46"/>
<instance part="GND2" gate="1" x="144.78" y="109.22"/>
<instance part="GND3" gate="1" x="165.1" y="101.6"/>
<instance part="GND8" gate="1" x="154.94" y="109.22"/>
<instance part="U$2" gate="G$1" x="236.22" y="40.64"/>
<instance part="U1" gate="U1" x="185.42" y="119.38"/>
<instance part="U$3" gate="G$1" x="238.76" y="30.48"/>
<instance part="U$4" gate="G$1" x="236.22" y="30.48"/>
<instance part="SUPPLY5" gate="G$1" x="213.36" y="142.24"/>
<instance part="SUPPLY6" gate="G$1" x="220.98" y="142.24"/>
<instance part="J2" gate="G$1" x="78.74" y="25.4" rot="MR0"/>
<instance part="C2" gate="G$1" x="30.48" y="129.54"/>
<instance part="SUPPLY4" gate="G$1" x="43.18" y="139.7"/>
<instance part="GND1" gate="1" x="43.18" y="121.92"/>
<instance part="SUPPLY7" gate="G$1" x="30.48" y="137.16"/>
<instance part="GND5" gate="1" x="30.48" y="121.92"/>
<instance part="FD1" gate="G$1" x="238.76" y="27.94"/>
<instance part="FD2" gate="G$1" x="236.22" y="27.94"/>
<instance part="U2" gate="U1" x="60.96" y="132.08"/>
<instance part="SUPPLY10" gate="G$1" x="78.74" y="142.24"/>
</instances>
<busses>
</busses>
<nets>
<net name="GND" class="0">
<segment>
<pinref part="C4" gate="G$1" pin="2"/>
<wire x1="144.78" y1="111.76" x2="144.78" y2="114.3" width="0.1524" layer="91"/>
<pinref part="GND2" gate="1" pin="GND"/>
</segment>
<segment>
<pinref part="GND3" gate="1" pin="GND"/>
<wire x1="167.64" y1="106.68" x2="165.1" y2="106.68" width="0.1524" layer="91"/>
<wire x1="165.1" y1="106.68" x2="165.1" y2="104.14" width="0.1524" layer="91"/>
<pinref part="U1" gate="U1" pin="GND"/>
</segment>
<segment>
<pinref part="C1" gate="G$1" pin="2"/>
<wire x1="154.94" y1="114.3" x2="154.94" y2="111.76" width="0.1524" layer="91"/>
<pinref part="GND8" gate="1" pin="GND"/>
</segment>
<segment>
<wire x1="71.12" y1="22.86" x2="68.58" y2="22.86" width="0.1524" layer="91"/>
<pinref part="GND4" gate="1" pin="GND"/>
<wire x1="68.58" y1="20.32" x2="68.58" y2="22.86" width="0.1524" layer="91"/>
<pinref part="J2" gate="G$1" pin="GND"/>
</segment>
<segment>
<pinref part="GND1" gate="1" pin="GND"/>
<wire x1="45.72" y1="127" x2="43.18" y2="127" width="0.1524" layer="91"/>
<wire x1="43.18" y1="127" x2="43.18" y2="124.46" width="0.1524" layer="91"/>
<pinref part="U2" gate="U1" pin="GND"/>
</segment>
<segment>
<pinref part="C2" gate="G$1" pin="2"/>
<pinref part="GND5" gate="1" pin="GND"/>
<wire x1="30.48" y1="124.46" x2="30.48" y2="127" width="0.1524" layer="91"/>
</segment>
</net>
<net name="SCL/SCK" class="0">
<segment>
<wire x1="71.12" y1="30.48" x2="66.04" y2="30.48" width="0.1524" layer="91"/>
<label x="66.04" y="30.48" size="1.27" layer="95" rot="MR0" xref="yes"/>
<pinref part="J2" gate="G$1" pin="SCL"/>
</segment>
<segment>
<wire x1="203.2" y1="121.92" x2="213.36" y2="121.92" width="0.1524" layer="91"/>
<label x="223.52" y="121.92" size="1.27" layer="95" xref="yes"/>
<pinref part="R1" gate="G$1" pin="1"/>
<wire x1="213.36" y1="121.92" x2="223.52" y2="121.92" width="0.1524" layer="91"/>
<wire x1="213.36" y1="129.54" x2="213.36" y2="121.92" width="0.1524" layer="91"/>
<junction x="213.36" y="121.92"/>
<pinref part="U1" gate="U1" pin="SCL"/>
</segment>
<segment>
<wire x1="76.2" y1="132.08" x2="81.28" y2="132.08" width="0.1524" layer="91"/>
<label x="81.28" y="132.08" size="1.27" layer="95" xref="yes"/>
<pinref part="U2" gate="U1" pin="SCL/SCK"/>
</segment>
</net>
<net name="SDA/MOSI" class="0">
<segment>
<wire x1="71.12" y1="27.94" x2="66.04" y2="27.94" width="0.1524" layer="91"/>
<label x="66.04" y="27.94" size="1.27" layer="95" rot="MR0" xref="yes"/>
<pinref part="J2" gate="G$1" pin="SDA"/>
</segment>
<segment>
<wire x1="203.2" y1="124.46" x2="220.98" y2="124.46" width="0.1524" layer="91"/>
<label x="223.52" y="124.46" size="1.27" layer="95" xref="yes"/>
<pinref part="R2" gate="G$1" pin="1"/>
<wire x1="220.98" y1="124.46" x2="223.52" y2="124.46" width="0.1524" layer="91"/>
<wire x1="220.98" y1="129.54" x2="220.98" y2="124.46" width="0.1524" layer="91"/>
<junction x="220.98" y="124.46"/>
<pinref part="U1" gate="U1" pin="SDA"/>
</segment>
<segment>
<wire x1="76.2" y1="134.62" x2="81.28" y2="134.62" width="0.1524" layer="91"/>
<label x="81.28" y="134.62" size="1.27" layer="95" xref="yes"/>
<pinref part="U2" gate="U1" pin="SDA/MOSI"/>
</segment>
</net>
<net name="3.3V" class="0">
<segment>
<wire x1="71.12" y1="25.4" x2="68.58" y2="25.4" width="0.1524" layer="91"/>
<wire x1="68.58" y1="33.02" x2="68.58" y2="25.4" width="0.1524" layer="91"/>
<pinref part="SUPPLY8" gate="G$1" pin="3.3V"/>
<pinref part="J2" gate="G$1" pin="VCC"/>
</segment>
<segment>
<wire x1="167.64" y1="129.54" x2="165.1" y2="129.54" width="0.1524" layer="91"/>
<pinref part="SUPPLY1" gate="G$1" pin="3.3V"/>
<wire x1="165.1" y1="132.08" x2="165.1" y2="129.54" width="0.1524" layer="91"/>
<pinref part="U1" gate="U1" pin="VDD"/>
</segment>
<segment>
<pinref part="SUPPLY2" gate="G$1" pin="3.3V"/>
<pinref part="C1" gate="G$1" pin="1"/>
<wire x1="154.94" y1="121.92" x2="154.94" y2="124.46" width="0.1524" layer="91"/>
</segment>
<segment>
<pinref part="C4" gate="G$1" pin="1"/>
<wire x1="144.78" y1="121.92" x2="144.78" y2="124.46" width="0.1524" layer="91"/>
<pinref part="SUPPLY3" gate="G$1" pin="3.3V"/>
</segment>
<segment>
<pinref part="SUPPLY11" gate="G$1" pin="3.3V"/>
<pinref part="U1" gate="U1" pin="ANODE"/>
<wire x1="205.74" y1="132.08" x2="205.74" y2="129.54" width="0.1524" layer="91"/>
<wire x1="205.74" y1="129.54" x2="203.2" y2="129.54" width="0.1524" layer="91"/>
</segment>
<segment>
<pinref part="R1" gate="G$1" pin="2"/>
<wire x1="213.36" y1="142.24" x2="213.36" y2="139.7" width="0.1524" layer="91"/>
<pinref part="SUPPLY5" gate="G$1" pin="3.3V"/>
</segment>
<segment>
<pinref part="R2" gate="G$1" pin="2"/>
<pinref part="SUPPLY6" gate="G$1" pin="3.3V"/>
<wire x1="220.98" y1="142.24" x2="220.98" y2="139.7" width="0.1524" layer="91"/>
</segment>
<segment>
<pinref part="SUPPLY4" gate="G$1" pin="3.3V"/>
<wire x1="45.72" y1="137.16" x2="43.18" y2="137.16" width="0.1524" layer="91"/>
<wire x1="43.18" y1="137.16" x2="43.18" y2="139.7" width="0.1524" layer="91"/>
<pinref part="U2" gate="U1" pin="VCC"/>
<pinref part="U2" gate="U1" pin="VDD_IO"/>
<wire x1="45.72" y1="134.62" x2="43.18" y2="134.62" width="0.1524" layer="91"/>
<wire x1="43.18" y1="134.62" x2="43.18" y2="137.16" width="0.1524" layer="91"/>
<junction x="43.18" y="137.16"/>
</segment>
<segment>
<pinref part="C2" gate="G$1" pin="1"/>
<pinref part="SUPPLY7" gate="G$1" pin="3.3V"/>
<wire x1="30.48" y1="137.16" x2="30.48" y2="134.62" width="0.1524" layer="91"/>
</segment>
<segment>
<pinref part="U2" gate="U1" pin="ADDR/MISO"/>
<wire x1="76.2" y1="129.54" x2="78.74" y2="129.54" width="0.1524" layer="91"/>
<wire x1="78.74" y1="142.24" x2="78.74" y2="129.54" width="0.1524" layer="91"/>
<pinref part="SUPPLY10" gate="G$1" pin="3.3V"/>
<pinref part="U2" gate="U1" pin="CS"/>
<wire x1="76.2" y1="127" x2="78.74" y2="127" width="0.1524" layer="91"/>
<wire x1="78.74" y1="129.54" x2="78.74" y2="127" width="0.1524" layer="91"/>
<junction x="78.74" y="129.54"/>
</segment>
</net>
<net name="N$1" class="0">
<segment>
<pinref part="U1" gate="U1" pin="CATHODE_LED"/>
<wire x1="203.2" y1="111.76" x2="205.74" y2="111.76" width="0.1524" layer="91"/>
<wire x1="205.74" y1="111.76" x2="205.74" y2="106.68" width="0.1524" layer="91"/>
<pinref part="U1" gate="U1" pin="CATHODE_SEN"/>
<wire x1="205.74" y1="106.68" x2="203.2" y2="106.68" width="0.1524" layer="91"/>
</segment>
</net>
</nets>
</sheet>
</sheets>
</schematic>
</drawing>
</eagle>
